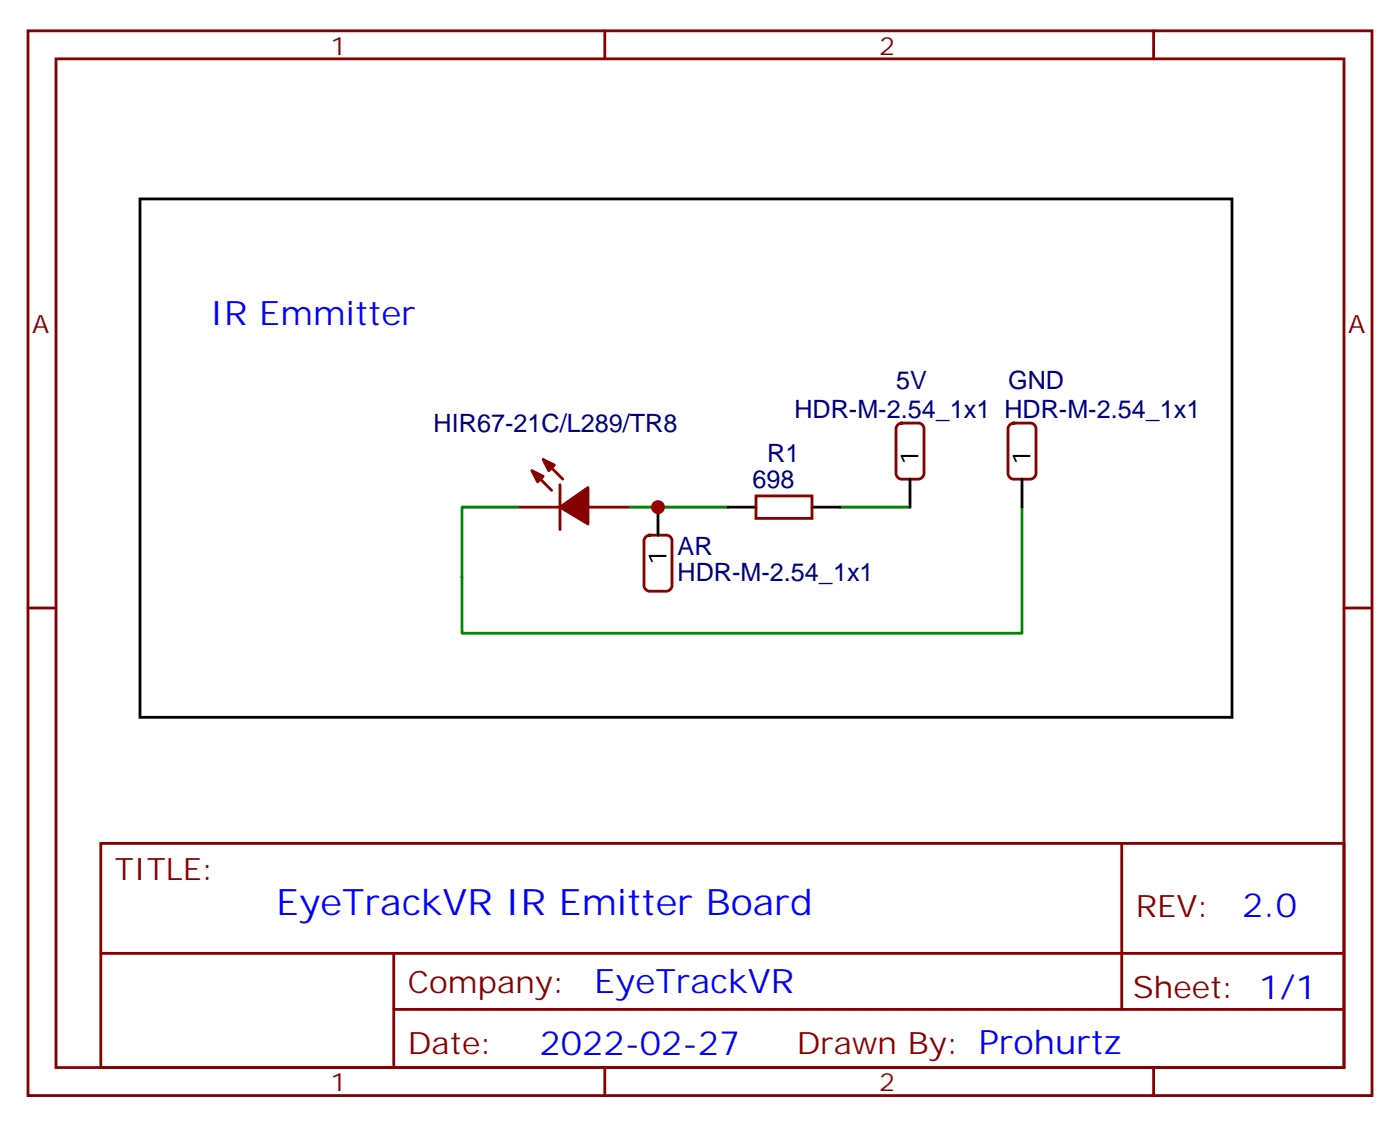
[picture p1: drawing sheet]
<svg xmlns="http://www.w3.org/2000/svg" width="176mm" height="142mm" viewBox="0 0 176 142" stroke-linecap="round" stroke-linejoin="round" font-family="sans-serif">
<g fill="none" stroke="#870000" stroke-width=".35">
<path d="M3.5 3.9h169.4v134h-169.4zM7.1 7.4h162.2v127h-162.2zM76.2 3.9v3.5M145.3 3.9v3.5M67 59.3l2.5 2.4M68.4 57.9l2.5 2.4M113.1 53.5l.5-.2h2.1a.71 .71 0 0 1 .7 .7v5.6a.76 .76 0 0 1-.7 .7h-2.1a.76 .76 0 0 1-.7-.7v-5.6zM127.2 53.5l.5-.2h2.1a.71 .71 0 0 1 .7 .7v5.6a.76 .76 0 0 1-.7 .7h-2.1a.76 .76 0 0 1-.7-.7v-5.6zM3.5 76.6h3.6M65.3 63.9h5.3M70.6 61v5.7M74.1 63.9h5.3"/>
<path d="M81.4 67.6l.4-.2h2.2a.71 .71 0 0 1 .7 .7v5.6a.76 .76 0 0 1-.7 .7h-2.2a.76 .76 0 0 1-.7-.7v-5.6zM95.2 62.4h7.1v2.9h-7.1zM169.3 76.6h3.6M12.7 106.2h156.6v28.2h-156.6zM141.3 106.2v20.9M12.7 120h156.5M49.6 127.1h119.6M49.6 120v14.1M76.2 134.4v3.5M145.3 134.4v3.5"/>
</g>
<g fill="#870000" stroke="#870000" stroke-width=".35">
<path d="M70.6 63.9l3.5-2.5v4.6z"/>
<path d="M68.4 57.9l1.4 .7-.7 .7z"/>
<path d="M67 59.3l1.4 .7-.7 .7z"/>
</g>
<path d="M65.3 63.9h-7.1v15.8h70.6v-15.8M79.4 63.9h12.3M105.8 63.9h8.9" fill="none" stroke="#008700" stroke-width=".35"/>
<path d="M17.6 25h137.6v65.3h-137.6zM82.9 63.9v3.5M91.7 63.9h3.5M102.3 63.9h3.5M114.7 60.3v3.6M128.8 60.3v3.6" fill="none" stroke="#000" stroke-width=".35"/>
<circle cx="82.9" cy="63.9" r=".88" fill="#c00"/>
<text font-size="4.6" fill="#00f" x="34.8" y="115.2">EyeTrackVR IR Emitter Board</text>
<g font-size="4.2" fill="#00f">
<text x="26.5" y="40.9">IR Emmitter</text>
<text x="156.5" y="115.4">2.0</text>
<text x="74.9" y="125">EyeTrackVR</text>
<text x="68" y="132.8">2022-02-27</text>
</g>
<g font-size="3.9" fill="#800">
<text x="14.5" y="110.8">TITLE:</text>
<text x="143.1" y="115.4">REV:</text>
<text x="51.4" y="125">Company:</text>
<text x="142.7" y="125.6">Sheet: 1/1</text>
<text x="51.4" y="132.6">Date:</text>
<text x="100.4" y="132.7">Drawn By: Prohurtz</text>
</g>
<g font-size="3.2" fill="#800">
<text x="41.6" y="6.9">1</text>
<text x="110.8" y="6.9">2</text>
<text x="4.1" y="42">A</text>
<text x="169.9" y="42">A</text>
<text x="41.6" y="137.4">1</text>
<text x="110.8" y="137.4">2</text>
</g>
<g font-size="3.2" fill="#000080">
<text x="100.1" y="52.6">HDR-M-2.54_1x1 HDR-M-2.54_1x1</text>
<text x="112.9" y="49">5V</text>
<text x="127" y="49">GND</text>
<text x="54.6" y="54.4">HIR67-21C/L289/TR8</text>
<text x="96.7" y="58.2">R1</text>
<text x="94.8" y="61.5">698</text>
<text x="85.4" y="69.9">AR</text>
<text x="85.4" y="73.2">HDR-M-2.54_1x1</text>
</g>
<g font-size="3.2">
<text x="115.7" y="58.6" transform="rotate(-90 115.7 58.6)">1</text>
<text x="129.8" y="58.6" transform="rotate(-90 129.8 58.6)">1</text>
<text x="84" y="71.2" transform="rotate(-90 84 71.2)">1</text>
</g>
</svg>
